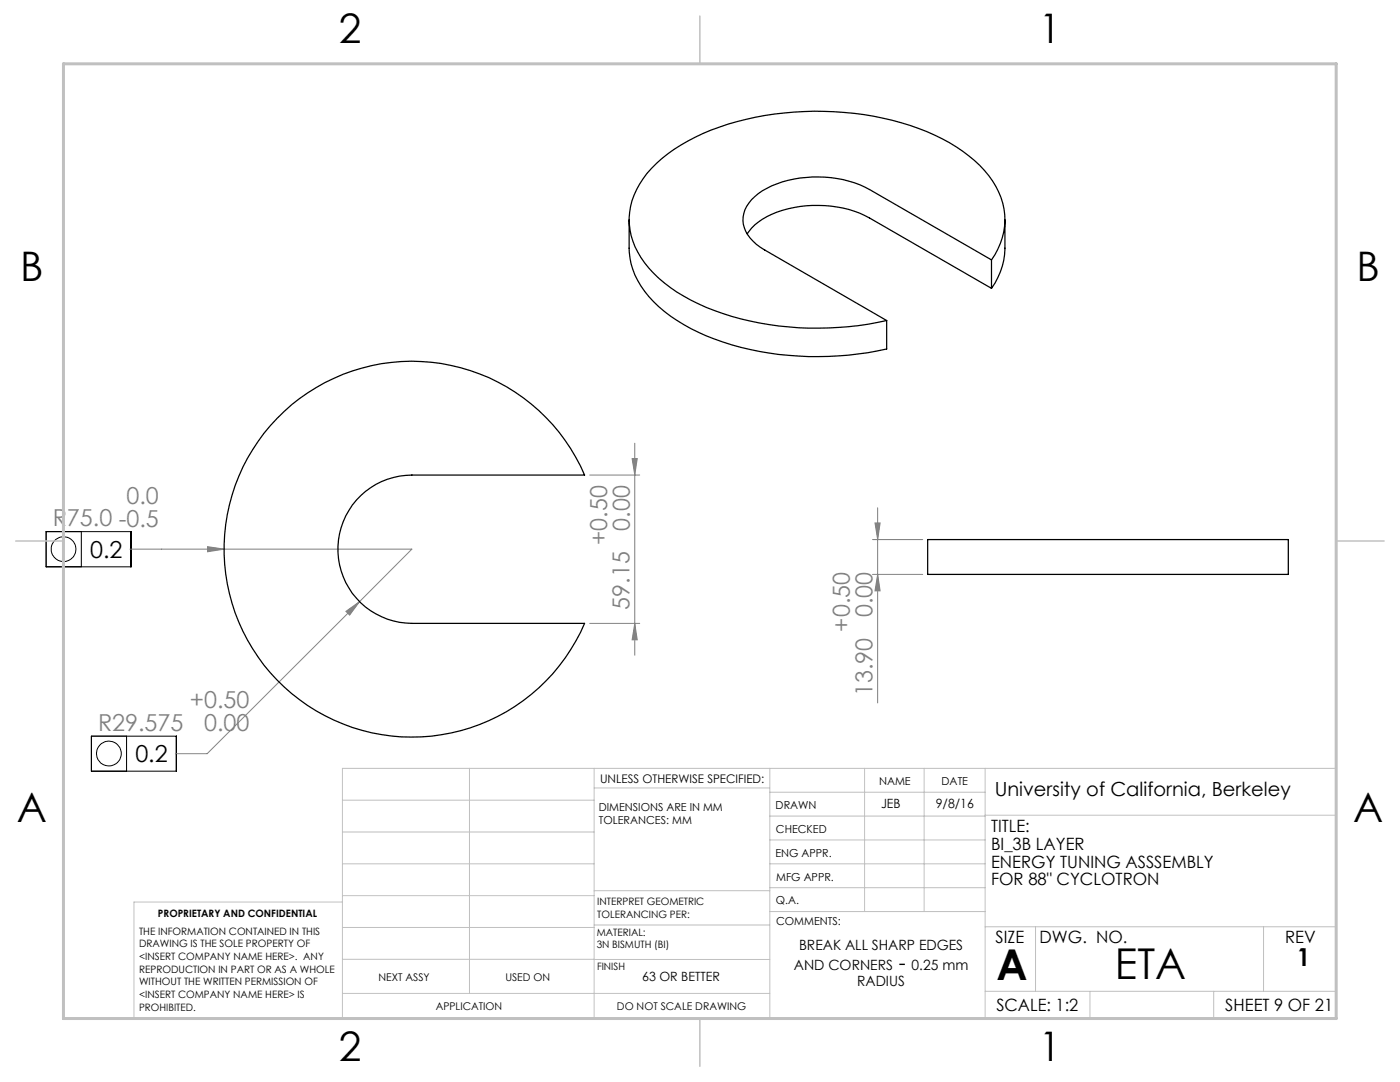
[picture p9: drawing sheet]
<svg xmlns="http://www.w3.org/2000/svg" width="279mm" height="216mm" viewBox="0 0 279 216" stroke-linecap="round" stroke-linejoin="round" font-family="sans-serif">
<g fill="none" stroke="#000" stroke-width=".2">
<path d="M9.2 106.1h16.9v7h-16.9zM16.2 106.1v7M18.2 146.9h17v7h-17zM25.3 146.9v7"/>
<circle cx="12.7" cy="109.6" r="2.47"/>
<circle cx="21.7" cy="150.4" r="2.47"/>
</g>
<g fill="none" stroke="#808080" stroke-width=".2">
<path d="M117.7 94.8h10M126.2 91.5h1l-.5 3.3zM126.7 88.4v42.3M25.9 109.6h56.3l-40.9 40.8h-6.3M41.4 109.1l3.3 .5-3.3 .5zM174.1 107.7h10M174.1 114.6h10M174.6 104.4h1l-.4 3.3zM175.2 114.6l.4 3.3h-1zM175.2 101.3v39M69 122l2.8-1.9-2 2.6zM117.7 124.4h10"/>
<path d="M126.7 124.4l.5 3.3h-1z"/>
</g>
<g fill="none" stroke="#c0c0c0" stroke-width=".2">
<path d="M68.3 159.7h50.3M93.7 153.3v44.9M118.6 153.3v49.9M118.6 157.2h35M153.6 153.3v49.9M153.6 158.1h43M172.5 153.3v28.6M184.4 153.3v28.6M196.6 153.3v49.9M68.3 180h-41.6v23.2h240v-49.9h-198.4v49.9M68.3 166h50.3M68.3 178.7h50.3"/>
<path d="M68.3 172.4h50.3M118.6 177.7h35M153.6 162.8h43M153.6 177.1h43M153.6 172.4h43M153.6 167.6h43M196.6 162.7h70.1M68.3 198.2h85.3M68.3 191.4l85.3 .1M68.3 185.1h50.3M118.6 184.6h35M153.6 181.9h43"/>
<path d="M196.6 184.9h70.1M196.6 197.8h70.1M206.7 184.9v12.9M217.5 197.8v5.4M242.2 197.8v5.4M252.2 184.9v12.9"/>
</g>
<path d="M139.7 3.2v9.5M3.1 107.9h9.6M266.7 107.9h9.5M139.7 203.2v9.6" fill="none" stroke="#c0c0c0" stroke-width=".3"/>
<path d="M12.7 12.7h254v190.5h-254z" fill="none" stroke="#c0c0c0" stroke-width=".6"/>
<g fill="#808080">
<path d="M41.4 109.1v1l3.3-.5zM69 122l.8 .7 2-2.6z"/>
<path d="M174.6 104.4h1l-.4 3.3zM175.2 114.6l.4 3.3h-1zM126.2 91.5h1l-.5 3.3zM126.7 124.4l.5 3.3h-1z"/>
</g>
<path d="M125.6 43.9v5.6a15.2 15.2 0 0 0 4.9 10.7 37.4 37.4 0 0 0 17.4 9.1 63.1 63.1 0 0 0 29.1 .3v-5.6M149.1 46.7a12.9 12.9 0 0 1 8.2-5 23.2 23.2 0 0 1 16.2 1.8l24.4 14M197.9 51.9a13.5 13.5 0 0 0-.6-16.8 32.6 32.6 0 0 0-15.7-10.1 61.4 61.4 0 0 0-41.3 1.6 28.6 28.6 0 0 0-12 9.1 13.4 13.4 0 0 0 .4 16.8 30.1 30.1 0 0 0 13.9 9.5 61.4 61.4 0 0 0 34.4 2M197.9 51.9l-24.4-14.1a23.1 23.1 0 0 0-21.3 .3 7.3 7.3 0 0 0-3.9 5.9 7.4 7.4 0 0 0 4.3 5.9l24.4 14.1M197.9 51.9v5.6M200.6 43.9v5.6a13.9 13.9 0 0 1-2.7 8M55.3 83.5a37.5 37.5 0 0 1 61.4 11.3h-34.5a14.8 14.8 0 0 0-14.8 14.8 14.8 14.8 0 0 0 14.8 14.8h34.5a37.5 37.5 0 0 1-55.3 16.4 37.5 37.5 0 0 1-6.1-57.3zM185.1 107.7h72v6.9h-72z" fill="none" stroke="#000" stroke-width=".25"/>
<g font-size="8.5">
<text x="198.9" y="195.5">A</text>
<text x="222.5" y="195.4">ETA</text>
</g>
<g font-size="8.1">
<text x="67.6" y="8.5">2</text>
<text x="207.3" y="8.5">1</text>
<text x="4" y="56.1">B</text>
<text x="270.7" y="56.1">B</text>
<text x="3.3" y="164.1">A</text>
<text x="270" y="164.1">A</text>
<text x="67.6" y="211.7">2</text>
<text x="207.3" y="211.7">1</text>
</g>
<text font-size="4.9" x="258.8" y="192.8">1</text>
<g font-size="4.7" fill="#808080">
<text x="25.3" y="100.5">0.0</text>
<text x="10.5" y="105">R75.0 -0.5</text>
<text x="125.7" y="105.9" transform="rotate(-90 125.7 105.9)">0.00</text>
<text x="121.2" y="108.7" transform="rotate(-90 121.2 108.7)">+0.50</text>
<text x="125.6" y="121.7" transform="rotate(-90 125.6 121.7)">59.15</text>
<text x="174.2" y="123.2" transform="rotate(-90 174.2 123.2)">0.00</text>
<text x="169.6" y="126" transform="rotate(-90 169.6 126)">+0.50</text>
<text x="37.9" y="141.3">+0.50</text>
<text x="174.1" y="138.9" transform="rotate(-90 174.1 138.9)">13.90</text>
<text x="19.6" y="145.8">R29.575</text>
<text x="40.7" y="145.9">0.00</text>
</g>
<g font-size="4.7">
<text x="18" y="111.3">0.2</text>
<text x="27" y="152.1">0.2</text>
</g>
<text font-size="4.2" x="179.4" y="193.5">-</text>
<text font-size="3.9" x="198.5" y="158.8">University of California, Berkeley</text>
<g font-size="3.4">
<text x="197.8" y="166">TITLE:</text>
<text x="197.8" y="169.6">BI_3B LAYER</text>
<text x="197.8" y="173.1">ENERGY TUNING ASSSEMBLY</text>
<text x="197.8" y="176.7">FOR 88&quot; CYCLOTRON</text>
<text x="198.7" y="188.1">SIZE</text>
<text x="207.5" y="188.1">DWG. NO.</text>
<text x="256.5" y="188.2">REV</text>
<text x="198.8" y="201.7">SCALE: 1:2</text>
<text x="244.5" y="201.7">SHEET 9 OF 21</text>
</g>
<g font-size="2.8">
<text x="159.5" y="189.6">BREAK ALL SHARP EDGES</text>
<text x="158.4" y="193.5">AND CORNERS</text>
<text x="171.1" y="196.6">RADIUS</text>
<text x="181.9" y="193.5">0.25 mm</text>
</g>
<g font-size="2.5">
<text x="175.8" y="161.2">JEB</text>
<text x="186.8" y="161.2">9/8/16</text>
<text x="128.2" y="195.7">63 OR BETTER</text>
</g>
<text font-size="2.4" x="119.8" y="156.2">UNLESS OTHERWISE SPECIFIED:</text>
<g font-size="2.2">
<text x="119.5" y="161.8">DIMENSIONS ARE IN MM</text>
<text x="154.8" y="161.4">DRAWN</text>
<text x="175.4" y="156.6">NAME</text>
<text x="187.9" y="156.7">DATE</text>
<text x="119.5" y="164.4">TOLERANCES: MM</text>
<text x="154.9" y="166.3">CHECKED</text>
<text x="154.8" y="170.9">ENG APPR.</text>
<text x="154.9" y="175.7">MFG APPR.</text>
<text x="154.9" y="180.4">Q.A.</text>
<text x="154.9" y="184.6">COMMENTS:</text>
</g>
<g font-size="2.1">
<text x="75.5" y="195.7">NEXT ASSY</text>
<text x="100.9" y="195.7">USED ON</text>
<text x="86.9" y="201.5">APPLICATION</text>
<text x="123.1" y="201.6">DO NOT SCALE DRAWING</text>
</g>
<g font-size="2">
<text x="31.5" y="182.9">PROPRIETARY AND CONFIDENTIAL</text>
<text x="119.2" y="180.6">INTERPRET GEOMETRIC</text>
<text x="119.2" y="183.1">TOLERANCING PER:</text>
<text x="27.8" y="186.5">THE INFORMATION CONTAINED IN THIS</text>
<text x="27.8" y="189">DRAWING IS THE SOLE PROPERTY OF</text>
<text x="27.8" y="191.6">&lt;INSERT COMPANY NAME HERE&gt;. ANY</text>
<text x="119.1" y="186.7">MATERIAL:</text>
<text x="119.1" y="189.2">3N BISMUTH (BI)</text>
<text x="27.8" y="194.1">REPRODUCTION IN PART OR AS A WHOLE</text>
<text x="27.8" y="196.6">WITHOUT THE WRITTEN PERMISSION OF</text>
<text x="119.1" y="193.5">FINISH</text>
<text x="27.8" y="199.1">&lt;INSERT COMPANY NAME HERE&gt; IS</text>
<text x="27.8" y="201.7">PROHIBITED.</text>
</g>
</svg>
